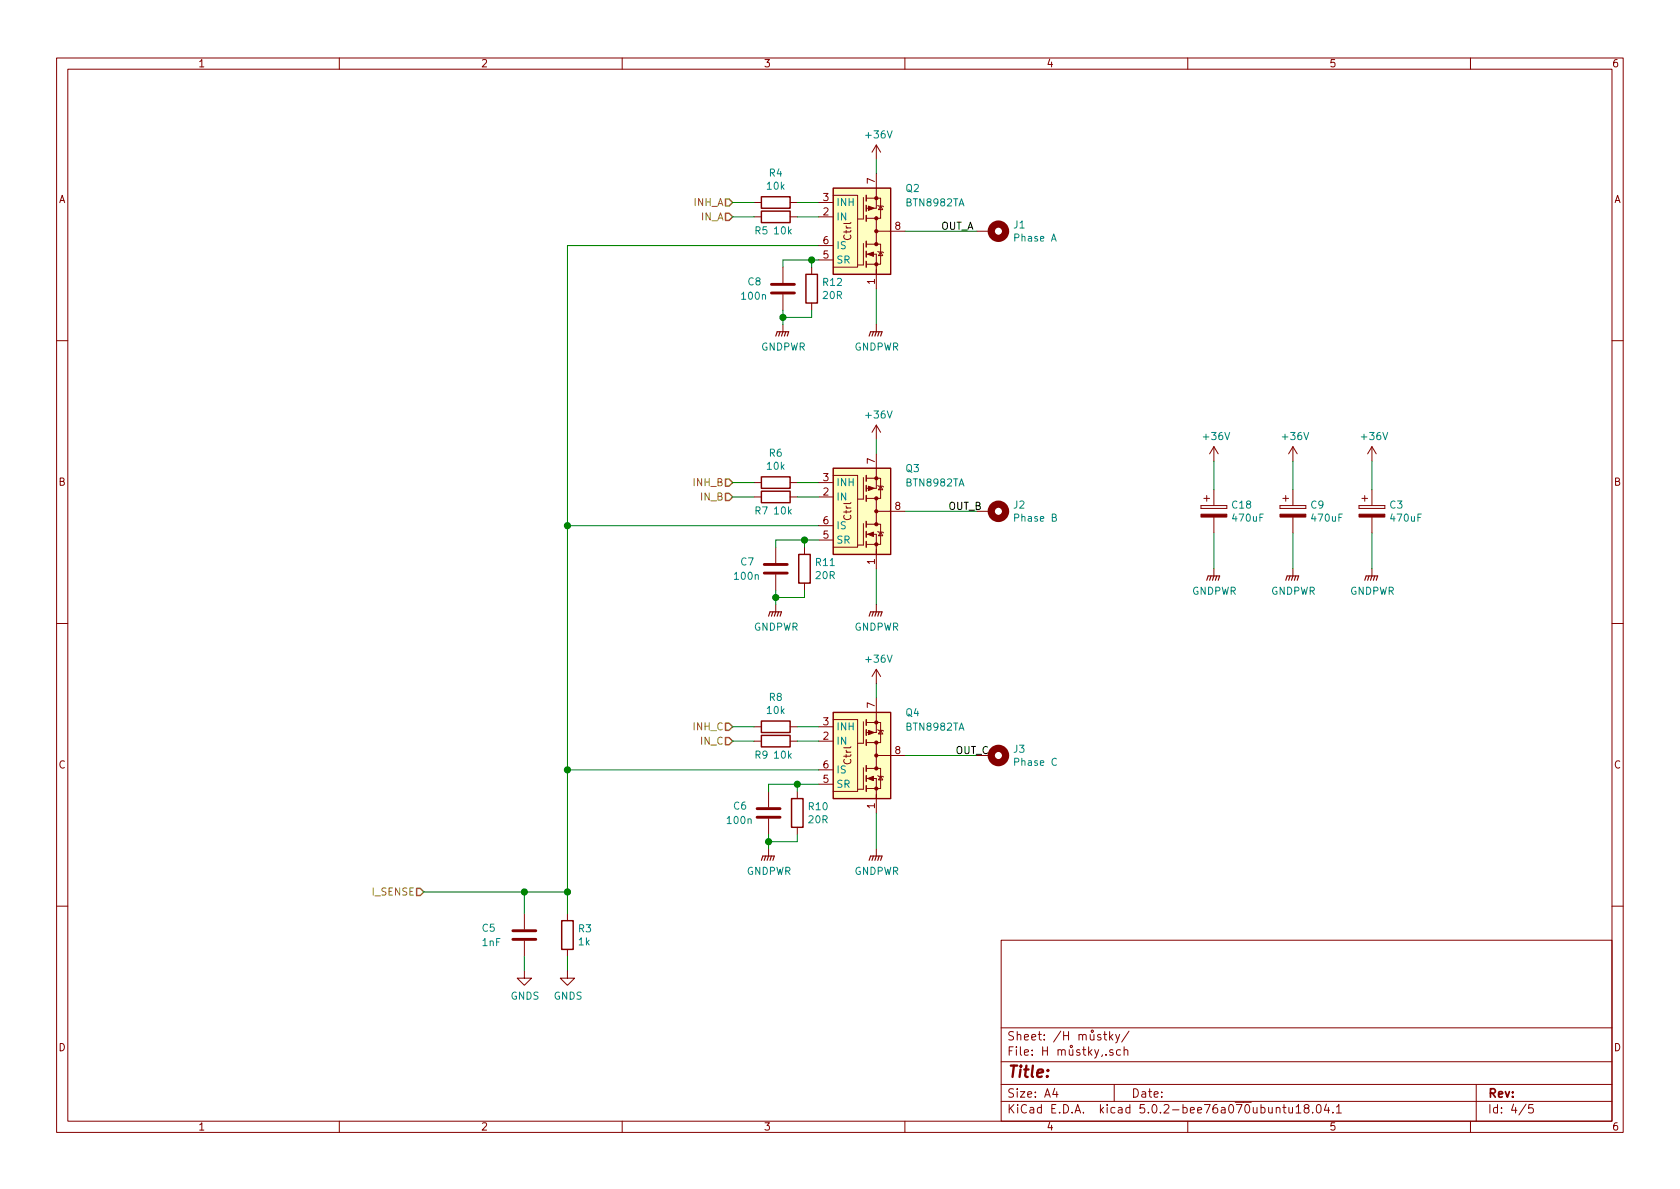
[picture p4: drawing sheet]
EESchema Schematic File Version 4
LIBS:MotorDriver-cache
EELAYER 26 0
EELAYER END
$Descr A4 11693 8268
encoding utf-8
Sheet 4 5
Title ""
Date ""
Rev ""
Comp ""
Comment1 ""
Comment2 ""
Comment3 ""
Comment4 ""
$EndDescr
$Comp
L Device:R R3
U 1 1
P 3950 6500
F 0 "R3" H 4020 6546 50  0000 L CNN
F 1 "1k" H 4020 6455 50  0000 L CNN
F 2 "Resistor_SMD:R_0603_1608Metric_Pad1.05x0.95mm_HandSolder" V 3880 6500 50  0001 C CNN
F 3 "~" H 3950 6500 50  0001 C CNN
	1    3950 6500
	1    0    0    -1  
$EndComp
$Comp
L Device:C C5
U 1 1
P 3650 6500
F 0 "C5" H 3350 6550 50  0000 L CNN
F 1 "1nF" H 3350 6450 50  0000 L CNN
F 2 "Capacitor_SMD:C_0603_1608Metric_Pad1.05x0.95mm_HandSolder" H 3688 6350 50  0001 C CNN
F 3 "~" H 3650 6500 50  0001 C CNN
	1    3650 6500
	1    0    0    -1  
$EndComp
$Comp
L Device:R R4
U 1 1
P 5400 1400
F 0 "R4" V 5193 1400 50  0000 C CNN
F 1 "10k" V 5284 1400 50  0000 C CNN
F 2 "Resistor_SMD:R_0603_1608Metric_Pad1.05x0.95mm_HandSolder" V 5330 1400 50  0001 C CNN
F 3 "~" H 5400 1400 50  0001 C CNN
	1    5400 1400
	0    1    1    0   
$EndComp
$Comp
L Device:R R5
U 1 1
P 5400 1500
F 0 "R5" V 5300 1600 50  0000 C CNN
F 1 "10k" V 5300 1450 50  0000 C CNN
F 2 "Resistor_SMD:R_0603_1608Metric_Pad1.05x0.95mm_HandSolder" V 5330 1500 50  0001 C CNN
F 3 "~" H 5400 1500 50  0001 C CNN
	1    5400 1500
	0    -1   -1   0   
$EndComp
Wire Wire Line
	6100 2250 6100 2000
$Comp
L Device:R R6
U 1 1
P 5400 3350
F 0 "R6" V 5193 3350 50  0000 C CNN
F 1 "10k" V 5284 3350 50  0000 C CNN
F 2 "Resistor_SMD:R_0603_1608Metric_Pad1.05x0.95mm_HandSolder" V 5330 3350 50  0001 C CNN
F 3 "~" H 5400 3350 50  0001 C CNN
	1    5400 3350
	0    1    1    0   
$EndComp
$Comp
L Device:R R7
U 1 1
P 5400 3450
F 0 "R7" V 5300 3550 50  0000 C CNN
F 1 "10k" V 5300 3400 50  0000 C CNN
F 2 "Resistor_SMD:R_0603_1608Metric_Pad1.05x0.95mm_HandSolder" V 5330 3450 50  0001 C CNN
F 3 "~" H 5400 3450 50  0001 C CNN
	1    5400 3450
	0    -1   -1   0   
$EndComp
Wire Wire Line
	6100 4200 6100 3950
$Comp
L Power_Management:BTN8982TA Q4
U 1 1
P 6000 5250
F 0 "Q4" H 6300 5550 50  0000 L CNN
F 1 "BTN8982TA" H 6300 5450 50  0000 L CNN
F 2 "Package_TO_SOT_SMD:TO-263-7_TabPin8" H 5800 5700 50  0001 C CNN
F 3 "https://www.infineon.com/dgdl/Infineon-BTN8982TA-DS-v01_00-EN.pdf?fileId=db3a30433fa9412f013fbe32289b7c17" H 5950 5260 50  0001 C CNN
	1    6000 5250
	1    0    0    -1  
$EndComp
$Comp
L Device:R R8
U 1 1
P 5400 5050
F 0 "R8" V 5193 5050 50  0000 C CNN
F 1 "10k" V 5284 5050 50  0000 C CNN
F 2 "Resistor_SMD:R_0603_1608Metric_Pad1.05x0.95mm_HandSolder" V 5330 5050 50  0001 C CNN
F 3 "~" H 5400 5050 50  0001 C CNN
	1    5400 5050
	0    1    1    0   
$EndComp
$Comp
L Device:R R9
U 1 1
P 5400 5150
F 0 "R9" V 5300 5250 50  0000 C CNN
F 1 "10k" V 5300 5100 50  0000 C CNN
F 2 "Resistor_SMD:R_0603_1608Metric_Pad1.05x0.95mm_HandSolder" V 5330 5150 50  0001 C CNN
F 3 "~" H 5400 5150 50  0001 C CNN
	1    5400 5150
	0    -1   -1   0   
$EndComp
Wire Wire Line
	6100 5900 6100 5650
Wire Wire Line
	5700 1700 3950 1700
Wire Wire Line
	3950 1700 3950 3650
Wire Wire Line
	3950 3650 5700 3650
Wire Wire Line
	5700 5350 3950 5350
Wire Wire Line
	3950 5350 3950 3650
Connection ~ 3950 3650
Wire Wire Line
	3650 6350 3650 6200
Wire Wire Line
	3650 6200 3950 6200
Wire Wire Line
	3950 6200 3950 6350
Wire Wire Line
	3950 6200 3950 5350
Connection ~ 3950 6200
Connection ~ 3950 5350
Text HLabel 5100 1400 0    50   Input ~ 0
INH_A
Text HLabel 5100 1500 0    50   Input ~ 0
IN_A
Text HLabel 5100 3350 0    50   Input ~ 0
INH_B
Text HLabel 5100 3450 0    50   Input ~ 0
IN_B
Text HLabel 5100 5050 0    50   Input ~ 0
INH_C
Text HLabel 5100 5150 0    50   Input ~ 0
IN_C
Text HLabel 2950 6200 0    50   Input ~ 0
I_SENSE
Wire Wire Line
	3650 6200 2950 6200
Connection ~ 3650 6200
Wire Wire Line
	5550 1400 5700 1400
Wire Wire Line
	5700 1500 5550 1500
Wire Wire Line
	5100 1400 5250 1400
Wire Wire Line
	5250 1500 5100 1500
Wire Wire Line
	5550 3350 5700 3350
Wire Wire Line
	5700 3450 5550 3450
Wire Wire Line
	5250 3350 5100 3350
Wire Wire Line
	5100 3450 5250 3450
Wire Wire Line
	5550 5050 5700 5050
Wire Wire Line
	5700 5150 5550 5150
Wire Wire Line
	5250 5050 5100 5050
Wire Wire Line
	5100 5150 5250 5150
Wire Wire Line
	3950 6650 3950 6750
Wire Wire Line
	3650 6650 3650 6750
$Comp
L power:+36V #PWR030
U 1 1
P 6100 4750
F 0 "#PWR030" H 6100 4600 50  0001 C CNN
F 1 "+36V" H 6115 4923 50  0000 C CNN
F 2 "" H 6100 4750 50  0001 C CNN
F 3 "" H 6100 4750 50  0001 C CNN
	1    6100 4750
	1    0    0    -1  
$EndComp
$Comp
L power:+36V #PWR031
U 1 1
P 9000 3200
F 0 "#PWR031" H 9000 3050 50  0001 C CNN
F 1 "+36V" H 9015 3373 50  0000 C CNN
F 2 "" H 9000 3200 50  0001 C CNN
F 3 "" H 9000 3200 50  0001 C CNN
	1    9000 3200
	1    0    0    -1  
$EndComp
$Comp
L power:+36V #PWR029
U 1 1
P 6100 3050
F 0 "#PWR029" H 6100 2900 50  0001 C CNN
F 1 "+36V" H 6115 3223 50  0000 C CNN
F 2 "" H 6100 3050 50  0001 C CNN
F 3 "" H 6100 3050 50  0001 C CNN
	1    6100 3050
	1    0    0    -1  
$EndComp
$Comp
L power:+36V #PWR028
U 1 1
P 6100 1100
F 0 "#PWR028" H 6100 950 50  0001 C CNN
F 1 "+36V" H 6115 1273 50  0000 C CNN
F 2 "" H 6100 1100 50  0001 C CNN
F 3 "" H 6100 1100 50  0001 C CNN
	1    6100 1100
	1    0    0    -1  
$EndComp
Wire Wire Line
	6100 4850 6100 4750
Wire Wire Line
	6100 3050 6100 3150
Wire Wire Line
	6100 1100 6100 1200
$Comp
L Device:CP C9
U 1 1
P 9000 3550
F 0 "C9" H 9118 3596 50  0000 L CNN
F 1 "470uF" H 9118 3505 50  0000 L CNN
F 2 "Capacitor_THT:CP_Radial_D12.5mm_P5.00mm" H 9038 3400 50  0001 C CNN
F 3 "~" H 9000 3550 50  0001 C CNN
	1    9000 3550
	1    0    0    -1  
$EndComp
Wire Wire Line
	9000 3400 9000 3200
Wire Wire Line
	9000 3950 9000 3700
Wire Wire Line
	6300 1600 6800 1600
Wire Wire Line
	6300 3550 6800 3550
Wire Wire Line
	6300 5250 6800 5250
$Comp
L power:+36V #PWR0104
U 1 1
P 9550 3200
F 0 "#PWR0104" H 9550 3050 50  0001 C CNN
F 1 "+36V" H 9565 3373 50  0000 C CNN
F 2 "" H 9550 3200 50  0001 C CNN
F 3 "" H 9550 3200 50  0001 C CNN
	1    9550 3200
	1    0    0    -1  
$EndComp
$Comp
L Device:CP C3
U 1 1
P 9550 3550
F 0 "C3" H 9668 3596 50  0000 L CNN
F 1 "470uF" H 9668 3505 50  0000 L CNN
F 2 "Capacitor_THT:CP_Radial_D12.5mm_P5.00mm" H 9588 3400 50  0001 C CNN
F 3 "~" H 9550 3550 50  0001 C CNN
	1    9550 3550
	1    0    0    -1  
$EndComp
Wire Wire Line
	9550 3400 9550 3200
Wire Wire Line
	9550 3950 9550 3700
$Comp
L power:GNDPWR #PWR0116
U 1 1
P 6100 2250
F 0 "#PWR0116" H 6100 2050 50  0001 C CNN
F 1 "GNDPWR" H 6104 2096 50  0000 C CNN
F 2 "" H 6100 2200 50  0001 C CNN
F 3 "" H 6100 2200 50  0001 C CNN
	1    6100 2250
	1    0    0    -1  
$EndComp
$Comp
L power:GNDPWR #PWR0117
U 1 1
P 5450 2250
F 0 "#PWR0117" H 5450 2050 50  0001 C CNN
F 1 "GNDPWR" H 5454 2096 50  0000 C CNN
F 2 "" H 5450 2200 50  0001 C CNN
F 3 "" H 5450 2200 50  0001 C CNN
	1    5450 2250
	1    0    0    -1  
$EndComp
$Comp
L power:GNDPWR #PWR0119
U 1 1
P 6100 4200
F 0 "#PWR0119" H 6100 4000 50  0001 C CNN
F 1 "GNDPWR" H 6104 4046 50  0000 C CNN
F 2 "" H 6100 4150 50  0001 C CNN
F 3 "" H 6100 4150 50  0001 C CNN
	1    6100 4200
	1    0    0    -1  
$EndComp
$Comp
L power:GNDPWR #PWR0124
U 1 1
P 6100 5900
F 0 "#PWR0124" H 6100 5700 50  0001 C CNN
F 1 "GNDPWR" H 6104 5746 50  0000 C CNN
F 2 "" H 6100 5850 50  0001 C CNN
F 3 "" H 6100 5850 50  0001 C CNN
	1    6100 5900
	1    0    0    -1  
$EndComp
$Comp
L power:GNDS #PWR0125
U 1 1
P 3650 6750
F 0 "#PWR0125" H 3650 6500 50  0001 C CNN
F 1 "GNDS" H 3655 6577 50  0000 C CNN
F 2 "" H 3650 6750 50  0001 C CNN
F 3 "" H 3650 6750 50  0001 C CNN
	1    3650 6750
	1    0    0    -1  
$EndComp
$Comp
L power:GNDS #PWR0126
U 1 1
P 3950 6750
F 0 "#PWR0126" H 3950 6500 50  0001 C CNN
F 1 "GNDS" H 3955 6577 50  0000 C CNN
F 2 "" H 3950 6750 50  0001 C CNN
F 3 "" H 3950 6750 50  0001 C CNN
	1    3950 6750
	1    0    0    -1  
$EndComp
$Comp
L power:GNDPWR #PWR0128
U 1 1
P 9000 3950
F 0 "#PWR0128" H 9000 3750 50  0001 C CNN
F 1 "GNDPWR" H 9004 3796 50  0000 C CNN
F 2 "" H 9000 3900 50  0001 C CNN
F 3 "" H 9000 3900 50  0001 C CNN
	1    9000 3950
	1    0    0    -1  
$EndComp
$Comp
L power:GNDPWR #PWR0129
U 1 1
P 9550 3950
F 0 "#PWR0129" H 9550 3750 50  0001 C CNN
F 1 "GNDPWR" H 9554 3796 50  0000 C CNN
F 2 "" H 9550 3900 50  0001 C CNN
F 3 "" H 9550 3900 50  0001 C CNN
	1    9550 3950
	1    0    0    -1  
$EndComp
$Comp
L power:+36V #PWR0143
U 1 1
P 8450 3200
F 0 "#PWR0143" H 8450 3050 50  0001 C CNN
F 1 "+36V" H 8465 3373 50  0000 C CNN
F 2 "" H 8450 3200 50  0001 C CNN
F 3 "" H 8450 3200 50  0001 C CNN
	1    8450 3200
	1    0    0    -1  
$EndComp
$Comp
L Device:CP C18
U 1 1
P 8450 3550
F 0 "C18" H 8568 3596 50  0000 L CNN
F 1 "470uF" H 8568 3505 50  0000 L CNN
F 2 "Capacitor_THT:CP_Radial_D12.5mm_P7.50mm" H 8488 3400 50  0001 C CNN
F 3 "~" H 8450 3550 50  0001 C CNN
	1    8450 3550
	1    0    0    -1  
$EndComp
Wire Wire Line
	8450 3400 8450 3200
Wire Wire Line
	8450 3950 8450 3700
$Comp
L power:GNDPWR #PWR0144
U 1 1
P 8450 3950
F 0 "#PWR0144" H 8450 3750 50  0001 C CNN
F 1 "GNDPWR" H 8454 3796 50  0000 C CNN
F 2 "" H 8450 3900 50  0001 C CNN
F 3 "" H 8450 3900 50  0001 C CNN
	1    8450 3950
	1    0    0    -1  
$EndComp
$Comp
L Power_Management:BTN8982TA Q3
U 1 1
P 6000 3550
F 0 "Q3" H 6300 3850 50  0000 L CNN
F 1 "BTN8982TA" H 6300 3750 50  0000 L CNN
F 2 "Package_TO_SOT_SMD:TO-263-7_TabPin8" H 5800 4000 50  0001 C CNN
F 3 "https://www.infineon.com/dgdl/Infineon-BTN8982TA-DS-v01_00-EN.pdf?fileId=db3a30433fa9412f013fbe32289b7c17" H 5950 3560 50  0001 C CNN
	1    6000 3550
	1    0    0    -1  
$EndComp
$Comp
L Power_Management:BTN8982TA Q2
U 1 1
P 6000 1600
F 0 "Q2" H 6300 1900 50  0000 L CNN
F 1 "BTN8982TA" H 6300 1800 50  0000 L CNN
F 2 "Package_TO_SOT_SMD:TO-263-7_TabPin8" H 5800 2050 50  0001 C CNN
F 3 "https://www.infineon.com/dgdl/Infineon-BTN8982TA-DS-v01_00-EN.pdf?fileId=db3a30433fa9412f013fbe32289b7c17" H 5950 1610 50  0001 C CNN
	1    6000 1600
	1    0    0    -1  
$EndComp
$Comp
L Device:R R12
U 1 1
P 5650 2000
F 0 "R12" H 5720 2046 50  0000 L CNN
F 1 "20R" H 5720 1955 50  0000 L CNN
F 2 "Resistor_SMD:R_0603_1608Metric_Pad1.05x0.95mm_HandSolder" V 5580 2000 50  0001 C CNN
F 3 "~" H 5650 2000 50  0001 C CNN
	1    5650 2000
	1    0    0    -1  
$EndComp
$Comp
L Device:C C8
U 1 1
P 5450 2000
F 0 "C8" H 5200 2050 50  0000 L CNN
F 1 "100n" H 5150 1950 50  0000 L CNN
F 2 "Capacitor_SMD:C_0603_1608Metric_Pad1.05x0.95mm_HandSolder" H 5488 1850 50  0001 C CNN
F 3 "~" H 5450 2000 50  0001 C CNN
	1    5450 2000
	1    0    0    -1  
$EndComp
Wire Wire Line
	5450 1800 5650 1800
Wire Wire Line
	5450 1800 5450 1850
Wire Wire Line
	5650 1850 5650 1800
Connection ~ 5650 1800
Wire Wire Line
	5650 1800 5700 1800
Wire Wire Line
	5650 2150 5650 2200
Wire Wire Line
	5650 2200 5450 2200
Wire Wire Line
	5450 2200 5450 2150
Wire Wire Line
	5450 2250 5450 2200
Connection ~ 5450 2200
$Comp
L power:GNDPWR #PWR0120
U 1 1
P 5400 4200
F 0 "#PWR0120" H 5400 4000 50  0001 C CNN
F 1 "GNDPWR" H 5404 4046 50  0000 C CNN
F 2 "" H 5400 4150 50  0001 C CNN
F 3 "" H 5400 4150 50  0001 C CNN
	1    5400 4200
	1    0    0    -1  
$EndComp
$Comp
L Device:R R11
U 1 1
P 5600 3950
F 0 "R11" H 5670 3996 50  0000 L CNN
F 1 "20R" H 5670 3905 50  0000 L CNN
F 2 "Resistor_SMD:R_0603_1608Metric_Pad1.05x0.95mm_HandSolder" V 5530 3950 50  0001 C CNN
F 3 "~" H 5600 3950 50  0001 C CNN
	1    5600 3950
	1    0    0    -1  
$EndComp
$Comp
L Device:C C7
U 1 1
P 5400 3950
F 0 "C7" H 5150 4000 50  0000 L CNN
F 1 "100n" H 5100 3900 50  0000 L CNN
F 2 "Capacitor_SMD:C_0603_1608Metric_Pad1.05x0.95mm_HandSolder" H 5438 3800 50  0001 C CNN
F 3 "~" H 5400 3950 50  0001 C CNN
	1    5400 3950
	1    0    0    -1  
$EndComp
Wire Wire Line
	5400 3750 5600 3750
Wire Wire Line
	5400 3750 5400 3800
Wire Wire Line
	5600 3800 5600 3750
Connection ~ 5600 3750
Wire Wire Line
	5600 4100 5600 4150
Wire Wire Line
	5600 4150 5400 4150
Wire Wire Line
	5400 4150 5400 4100
Wire Wire Line
	5400 4200 5400 4150
Connection ~ 5400 4150
Wire Wire Line
	5600 3750 5700 3750
$Comp
L power:GNDPWR #PWR0123
U 1 1
P 5350 5900
F 0 "#PWR0123" H 5350 5700 50  0001 C CNN
F 1 "GNDPWR" H 5354 5746 50  0000 C CNN
F 2 "" H 5350 5850 50  0001 C CNN
F 3 "" H 5350 5850 50  0001 C CNN
	1    5350 5900
	1    0    0    -1  
$EndComp
$Comp
L Device:R R10
U 1 1
P 5550 5650
F 0 "R10" H 5620 5696 50  0000 L CNN
F 1 "20R" H 5620 5605 50  0000 L CNN
F 2 "Resistor_SMD:R_0603_1608Metric_Pad1.05x0.95mm_HandSolder" V 5480 5650 50  0001 C CNN
F 3 "~" H 5550 5650 50  0001 C CNN
	1    5550 5650
	1    0    0    -1  
$EndComp
$Comp
L Device:C C6
U 1 1
P 5350 5650
F 0 "C6" H 5100 5700 50  0000 L CNN
F 1 "100n" H 5050 5600 50  0000 L CNN
F 2 "Capacitor_SMD:C_0603_1608Metric_Pad1.05x0.95mm_HandSolder" H 5388 5500 50  0001 C CNN
F 3 "~" H 5350 5650 50  0001 C CNN
	1    5350 5650
	1    0    0    -1  
$EndComp
Wire Wire Line
	5350 5450 5550 5450
Wire Wire Line
	5350 5450 5350 5500
Wire Wire Line
	5550 5500 5550 5450
Connection ~ 5550 5450
Wire Wire Line
	5550 5800 5550 5850
Wire Wire Line
	5550 5850 5350 5850
Wire Wire Line
	5350 5850 5350 5800
Wire Wire Line
	5350 5900 5350 5850
Connection ~ 5350 5850
Wire Wire Line
	5550 5450 5700 5450
Text Label 6550 1600 0    50   ~ 0
OUT_A
Text Label 6600 3550 0    50   ~ 0
OUT_B
Text Label 6650 5250 0    50   ~ 0
OUT_C
$Comp
L Mechanical:MountingHole_Pad J1
U 1 1
P 6900 1600
F 0 "J1" V 6854 1750 50  0000 L CNN
F 1 "Phase A" V 6945 1750 50  0000 L CNN
F 2 "MountingHole:MountingHole_2.2mm_M2_Pad_Via" H 6900 1600 50  0001 C CNN
F 3 "~" H 6900 1600 50  0001 C CNN
	1    6900 1600
	0    1    1    0   
$EndComp
$Comp
L Mechanical:MountingHole_Pad J2
U 1 1
P 6900 3550
F 0 "J2" V 6854 3699 50  0000 L CNN
F 1 "Phase B" V 6945 3699 50  0000 L CNN
F 2 "MountingHole:MountingHole_2.2mm_M2_Pad_Via" H 6900 3550 50  0001 C CNN
F 3 "~" H 6900 3550 50  0001 C CNN
	1    6900 3550
	0    1    1    0   
$EndComp
$Comp
L Mechanical:MountingHole_Pad J3
U 1 1
P 6900 5250
F 0 "J3" V 6854 5399 50  0000 L CNN
F 1 "Phase C" V 6945 5399 50  0000 L CNN
F 2 "MountingHole:MountingHole_2.2mm_M2_Pad_Via" H 6900 5250 50  0001 C CNN
F 3 "~" H 6900 5250 50  0001 C CNN
	1    6900 5250
	0    1    1    0   
$EndComp
$EndSCHEMATC
